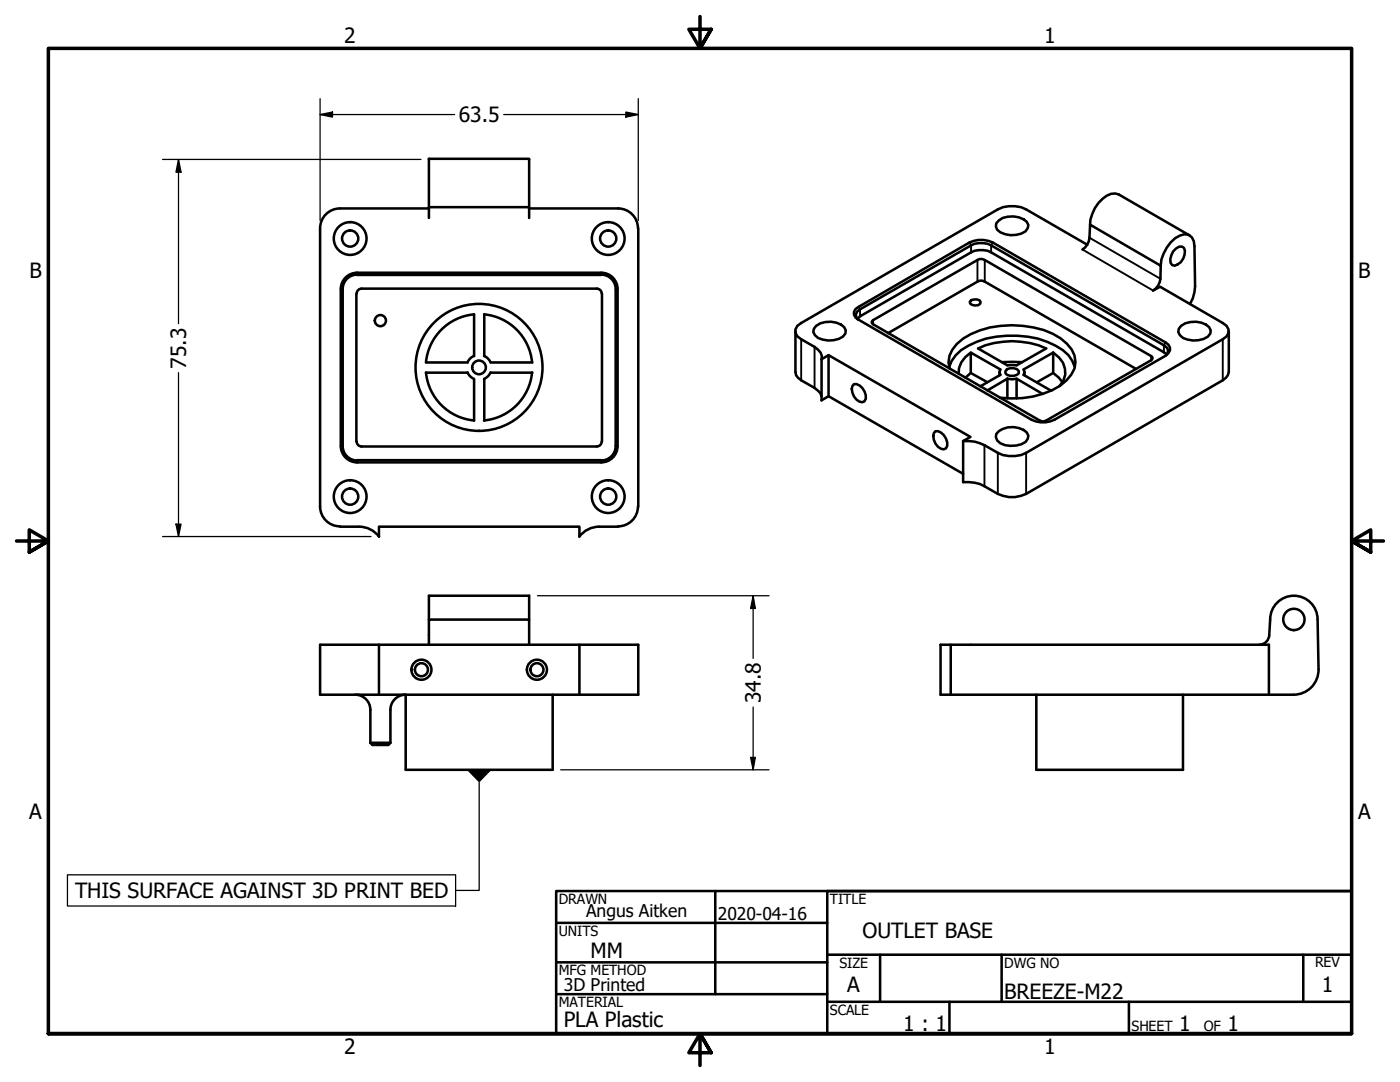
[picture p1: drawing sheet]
<svg xmlns="http://www.w3.org/2000/svg" width="279mm" height="216mm" viewBox="0 0 279 216" stroke-linecap="round" stroke-linejoin="round" font-family="sans-serif">
<!-- layer: Visible (ANSI) -->
<g fill="none" stroke="#000" stroke-width=".51">
<path d="M63.9 45.6v55.5a4 4 0 0 0 3.9 3.9M67.9 41.6a4 4 0 0 0-4 4M67.9 41.6h17.7M68 57.7v31.3M68.4 57.7v31.3M71.1 58.6v29.5M71.2 54.4h48.8a3.3 3.3 0 0 1 3.3 3.3M71.2 54.9h48.8M71.3 54.8a2.89 2.89 0 0 0-2.9 2.9M71.3 54.4a3.3 3.3 0 0 0-3.3 3.3M85.6 43.5v-2.2h20v2.2M85.6 41.3v-9.6h20v9.6"/>
<path d="M105.6 41.6h17.8M119.1 57.6a.98 .98 0 0 1 1 1M119.1 57.6h-46.9a.98 .98 0 0 0-1 1M120 54.8a2.89 2.89 0 0 1 2.9 2.9M120.1 58.6v29.5M122.9 57.7v31.3M123.3 57.7v31.3M123.3 41.6a4 4 0 0 1 4 4M127.4 45.6v55.5M193.9 59.9a1.33 1.33 0 0 1 1.8 .4 1.14 1.14 0 0 1-1.7 .5l-.4-.2-.1-.4zM199.3 44a4.6 4.6 0 0 1 5.6 .3l.3 .6-.1 .6a3.5 3.5 0 0 1-3.4 1.4 2.85 2.85 0 0 1-2.9-1.7v-.6zM216 49.8a2.97 2.97 0 0 0 1.4-2.4l.2-2.6 14 8.2v2.6a3.1 3.1 0 0 1-1.5 2.4l1.4-.8 12.5 7.3a1.7 1.7 0 0 1 1.2 1.6 1.7 1.7 0 0 1-1.2 1.6l-39.2 22.7a6.3 6.3 0 0 1-5.7 0 10.4 10.4 0 0 0-6.9-2.4"/>
<path d="M217 48.8l-12.2-7a6.3 6.3 0 0 0-5.7 0l-39.2 22.7a1.7 1.7 0 0 0-1.2 1.6 1.7 1.7 0 0 0 1.2 1.6l2.7 1.5a2.29 2.29 0 0 1 1.4 2.5M217.6 44.8a6.9 6.9 0 0 1 4.1-6.1l.9-.1 .7 .2 14.1 8.2M231.6 53a7.3 7.3 0 0 1 3.9-6 1.79 1.79 0 0 1 2.8 1.1l.2 9.1-.4 2.3-.6 1.1M234.1 50.2l1.2-1h.6l.4 .3a2.78 2.78 0 0 1-1.9 3.5l-.5-.1a2.21 2.21 0 0 1 .2-2.7zM85 74.3a10.6 10.6 0 0 0 9.6 9.6M85 74.4h8.3M85 72.3h8.3M93.3 74.3l.4 .6 .9 .7M94.6 71l-.6 .4-.7 .9M94.6 71.1v-8.4a10.6 10.6 0 0 0-9.6 9.6M94.6 75.6v8.3M96.6 62.7a10.6 10.6 0 0 1 9.6 9.6"/>
<path d="M96.6 71l.9 .7 .4 .6M96.6 62.7v8.4M96.6 75.6v8.3M97.9 74.3l-.7 .9-.6 .4M97.9 74.4h8.3M97.9 72.3h8.3M106.2 74.3a10.6 10.6 0 0 1-9.6 9.6M158.7 66.1v8.1l.2 .7 1 1 2.7 1.5 .6 .5 .5 .5 .3 .7M162.9 65a4.5 4.5 0 0 1 5.6 .3l.3 .6-.1 .6a4 4 0 0 1-4.6 1.3 1.77 1.77 0 0 1-1.7-2.2zM164 71.7v8.2l1.4-.8 26.8 15.5M164 71.7l1.4-.8 28.3 16.3-1.5 .8M165.4 70.9v8.2"/>
<path d="M170.4 76.6a2.43 2.43 0 0 1 2.1 3.5 1.58 1.58 0 0 1-2.1-1 1.88 1.88 0 0 1 0-2.5zM170.8 61.7l22.7-13.3a5.3 5.3 0 0 1 4.6 0l34.5 19.9a1.42 1.42 0 0 1 .9 1.4 1.42 1.42 0 0 1-.9 1.3l-22.2 12.8a5.2 5.2 0 0 1-4.5 0l-34.5-20-.6-.4-.4-.6v-.6zM171.1 63.6l.5-.5 22.2-12.7a4.5 4.5 0 0 1 4 0l35.1 20.3M171.2 63.8l-.3-.6-.1-.5 .3-.5 .5-.5 22.2-12.7a4.5 4.5 0 0 1 4 0l34.5 19.9 .6 .4 .2 .5-.1 .6-.3 .5M174 64.1l21.1-12.2 .9-.2 33.7 19.4 .3 .2v.3l-.3 .3-20.8 12-1 .2-33.7-19.4-.2-.2zM177.2 66.5l17.9-10.3 .9-.2 30.7 17.6M189.4 73.2a7.2 7.2 0 0 1 3.9-4.2 19.8 19.8 0 0 1 17.3 0 6.7 6.7 0 0 1 3.9 4.2M189.5 73.6a4.7 4.7 0 0 1 1.4-5 15.9 15.9 0 0 1 11-3.7 18.3 18.3 0 0 1 9.7 2.6 5.6 5.6 0 0 1 2.8 6 9.1 9.1 0 0 1-6.2 5 19.6 19.6 0 0 1-8.6 .9M193.7 70.4a4.7 4.7 0 0 0-2.4 4.2M193.7 74.4l-1 1M195.2 69.5a16.5 16.5 0 0 1 13.6 0l-5.9 3.4h-1.9zM197 76.3l-3.3-1.9v-4l5.9 3.3-.1 .5 .1 .6-4 2.3"/>
<path d="M199.5 74.2v.7M200 72.3h4M201 73.7a1.96 1.96 0 0 1 2.3 .3v.5a1.93 1.93 0 0 1-2.6 0v-.5zM201 75.6l1 .1 .9-.1M201 75.6v3.9M201 75.6l-4 2.3M204.5 74.2v.7M208.1 78.6l-5.2-3v3.9M210.2 70.4l-5.9 3.3 .2 .5-.2 .6 5.5 3.2M210.2 70.4v4l-3.3 1.9M210.2 70.4a4.4 4.4 0 0 1 2 5.5l-.7 1.1M210.2 74.4l1.1 .9 .7 1"/>
<path d="M235.7 65a4.5 4.5 0 0 1 5.6 .3l.3 .6v.6a4 4 0 0 1-4.6 1.3 1.77 1.77 0 0 1-1.7-2.2zM245.2 66.1v8.1l-.2 .7-.3 .5-.7 .5-39.2 22.7a6.3 6.3 0 0 1-5.7 0l-2.6-1.6a7.4 7.4 0 0 0-4.3-.8v-8.2M68 89a3.3 3.3 0 0 0 3.3 3.3M68.4 89a2.89 2.89 0 0 0 2.9 2.9M71.2 88.1a.98 .98 0 0 0 1 1h46.9M71.2 91.8h48.8M120.1 88.1a.98 .98 0 0 1-1 1M122.9 89a2.89 2.89 0 0 1-2.9 2.9M123.3 89a3.3 3.3 0 0 1-3.3 3.3h-48.8M186.7 86a2.43 2.43 0 0 1 2.1 3.5 1.58 1.58 0 0 1-2.1-1 1.88 1.88 0 0 1 0-2.5zM199.3 86a4.6 4.6 0 0 1 5.6 .3l.3 .6-.1 .7a3.5 3.5 0 0 1-3.4 1.4 2.66 2.66 0 0 1-2.9-1.8v-.6zM67.9 105.1h3.8a5 5 0 0 1 3.9 2v-2h40v2"/>
<path d="M119.6 105.1a5 5 0 0 0-4 2M119.6 105.1h3.8M127.3 101.1a4 4 0 0 1-4 3.9M63.9 128.7h63.5v9.9h-63.5zM70.9 138.6a3 3 0 0 1 3 3M75.6 128.7v9.9M80.9 138.6a3 3 0 0 0-3 3M81 138.6v15h29.3v-15M85.6 128.7v-5.1h20v5.1M85.6 123.6v-4.7h20v4.7M115.6 128.7v9.9M189.7 128.7v9.9"/>
<path d="M206.8 138.6v15h29.3v-15M253.5 123.6l-.2 3.2a2 2 0 0 1-2 1.9M253.5 123.6a4.7 4.7 0 0 1 4.7-4.7 4.7 4.7 0 0 1 4.8 4.7M263 123.6l.1 10a5 5 0 0 1-5 5h-70.4v-9.9h65.5v9.9M73.9 148.2l.4 .5h3.2l.4-.5M73.9 148.2h4M73.9 141.6v6.6M77.9 141.6v6.6"/>
<circle cx="69.9" cy="47.6" r="3.3"/>
<circle cx="69.9" cy="47.6" r="1.62"/>
<circle cx="121.4" cy="47.6" r="3.3"/>
<circle cx="121.4" cy="47.6" r="1.62"/>
<circle cx="75.9" cy="64" r="1.11"/>
<circle cx="95.6" cy="73.3" r="12.7"/>
<circle cx="95.6" cy="73.3" r="1.37"/>
<circle cx="69.9" cy="99.1" r="3.3"/>
<circle cx="69.9" cy="99.1" r="1.62"/>
<circle cx="121.4" cy="99.1" r="3.3"/>
<circle cx="121.4" cy="99.1" r="1.62"/>
<circle cx="84.1" cy="133.6" r="1.3"/>
<circle cx="84.1" cy="133.6" r="2"/>
<circle cx="107.2" cy="133.6" r="1.3"/>
<circle cx="107.2" cy="133.6" r="2"/>
<circle cx="258.2" cy="123.6" r="2.13"/>
</g>
<!-- layer: Visible Narrow (ANSI) -->
<g fill="none" stroke="#000" stroke-width=".38">
<path d="M193.5 48.4l.3 .6v1.4M195.1 51.9v4.3M196.5 51.9v4.3M198.1 48.4l-.3 .6v1.4M216 49.8l14.1 8.2M217.4 47.4l14.2 8.2M159.9 67.7v8.2M162.6 69.2v8.2M171.4 61.2l.2 .5v1.4M174.2 63.9v.8M229.7 71.1v.8M232.6 68.3l-.3 .6v1.4"/>
<path d="M244 67.7v8.2M196.5 88.8v8.2M199.1 90.4v8.2M204.8 90.4v8.2"/>
</g>
<!-- layer: Border (ANSI) -->
<path d="M139.7 3.3v6.4l-2.2-3.9h4.4l-2.2 3.9 2.2-3.9M3.3 107.9h6.4l-3.9-2.2v4.5l3.9-2.3-3.9 2.3M276.1 107.9h-6.4l3.9-2.2v4.5l-3.9-2.3 3.9 2.3M9.7 206.2v-196.5h260v196.5h-260h260M141.9 210.1l-2.2-3.9 2.2 3.9h-4.4l2.2-3.9v6.4" fill="none" stroke="#000" stroke-width=".7"/>
<!-- layer: Title (ANSI) -->
<g fill="none" stroke="#000" stroke-width=".51">
<path d="M111 177.8h158.7v28.4h-158.7zM142.7 177.8v20.6M269.7 177.8h-104.6v28.4M111 184.1h54.1M111 192h54.1M111 198.4h54.1M165.1 190.5h104.6M165.1 199.9h104.6M175.6 190.5v9.4M189.5 199.9v6.3M199.9 190.5v9.4M225.3 199.9v6.3"/>
<path d="M260.1 190.5v9.4"/>
</g>
<!-- layer: Dimension (ANSI) -->
<g fill="none" stroke="#000" stroke-width=".25">
<path d="M63.9 19.7v24.3M127.4 19.7v24.3M32.4 31.8h51.6M35.6 31.8l.5 2.6h-1zM35.6 31.8v32.8M63.9 22.9l2.5-.5v1zM63.9 22.9h26.8M100.5 22.9h26.9M124.9 22.4l2.5 .5-2.5 .5zM35.6 74.4v32.7M32.4 107.1h41.6M35.1 104.6h1l-.5 2.5z"/>
<path d="M107.3 118.9h46.2M150.3 118.9l.4 2.5h-.9zM150.3 118.9v12.5M111.9 153.6h41.6M149.8 151.1h.9l-.4 2.5zM150.3 141.1v12.5"/>
</g>
<g fill="#000">
<path d="M35.6 31.8l.5 2.6h-1z" fill-rule="evenodd"/>
<path d="M63.9 22.9l2.5-.5v1z" fill-rule="evenodd"/>
<path d="M124.9 22.4l2.5 .5-2.5 .5z" fill-rule="evenodd"/>
<path d="M35.1 104.6h1l-.5 2.5z" fill-rule="evenodd"/>
<path d="M150.3 118.9l.4 2.5h-.9z" fill-rule="evenodd"/>
<path d="M149.8 151.1h.9l-.4 2.5z" fill-rule="evenodd"/>
</g>
<!-- layer: Symbol (ANSI) -->
<path d="M93.2 153.6h4.9l-2.5 2.5z" fill-rule="evenodd" fill="#000"/>
<path d="M95.6 156.1v21.6h-4.7M13.5 174.6h77.4v6.2h-77.4z" fill="none" stroke="#000" stroke-width=".25"/>
<g font-size="4.2">
<text x="68.7" y="8.6">2</text>
<text x="208.4" y="8.6">1</text>
<text x="91.6" y="24.4">63.5</text>
<text x="5.9" y="55.5">B</text>
<text x="271.1" y="55.5">B</text>
<text x="37.1" y="73.5" transform="rotate(-90 37.1 73.5)">75.3</text>
<text x="151.8" y="140.3" transform="rotate(-90 151.8 140.3)">34.8</text>
<text x="5.8" y="163.4">A</text>
<text x="271" y="163.4">A</text>
<text x="15" y="179.2">THIS SURFACE AGAINST 3D PRINT BED</text>
<text x="117.9" y="191.1">MM</text>
<text x="172.1" y="187.2">OUTLET BASE</text>
<text x="169.1" y="198">A</text>
<text x="263.8" y="198">1</text>
<text x="200.4" y="199.4">BREEZE-M22</text>
<text x="112.5" y="205">PLA Plastic</text>
<text x="180.3" y="205.7">1 : 1</text>
<text x="235.3" y="205.7">1</text>
<text x="245" y="205.7">1</text>
<text x="68.7" y="210.3">2</text>
<text x="208.4" y="210.3">1</text>
</g>
<g font-size="3.5">
<text x="117" y="182.9">Angus Aitken</text>
<text x="143.3" y="183.6">2020-04-16</text>
<text x="112.5" y="197.7">3D Printed</text>
</g>
<g font-size="2.8">
<text x="111.5" y="180.3">DRAWN</text>
<text x="165.6" y="180.3">TITLE</text>
<text x="111.5" y="186.8">UNITS</text>
<text x="111.5" y="194.6">MFG METHOD</text>
<text x="167.5" y="193.1">SIZE</text>
<text x="200.4" y="193.1">DWG NO</text>
<text x="262.4" y="193">REV</text>
<text x="111.5" y="200.9">MATERIAL</text>
<text x="165.6" y="202.5">SCALE</text>
<text x="225.8" y="205.7">SHEET</text>
<text x="240.2" y="205.7">OF</text>
</g>
</svg>
